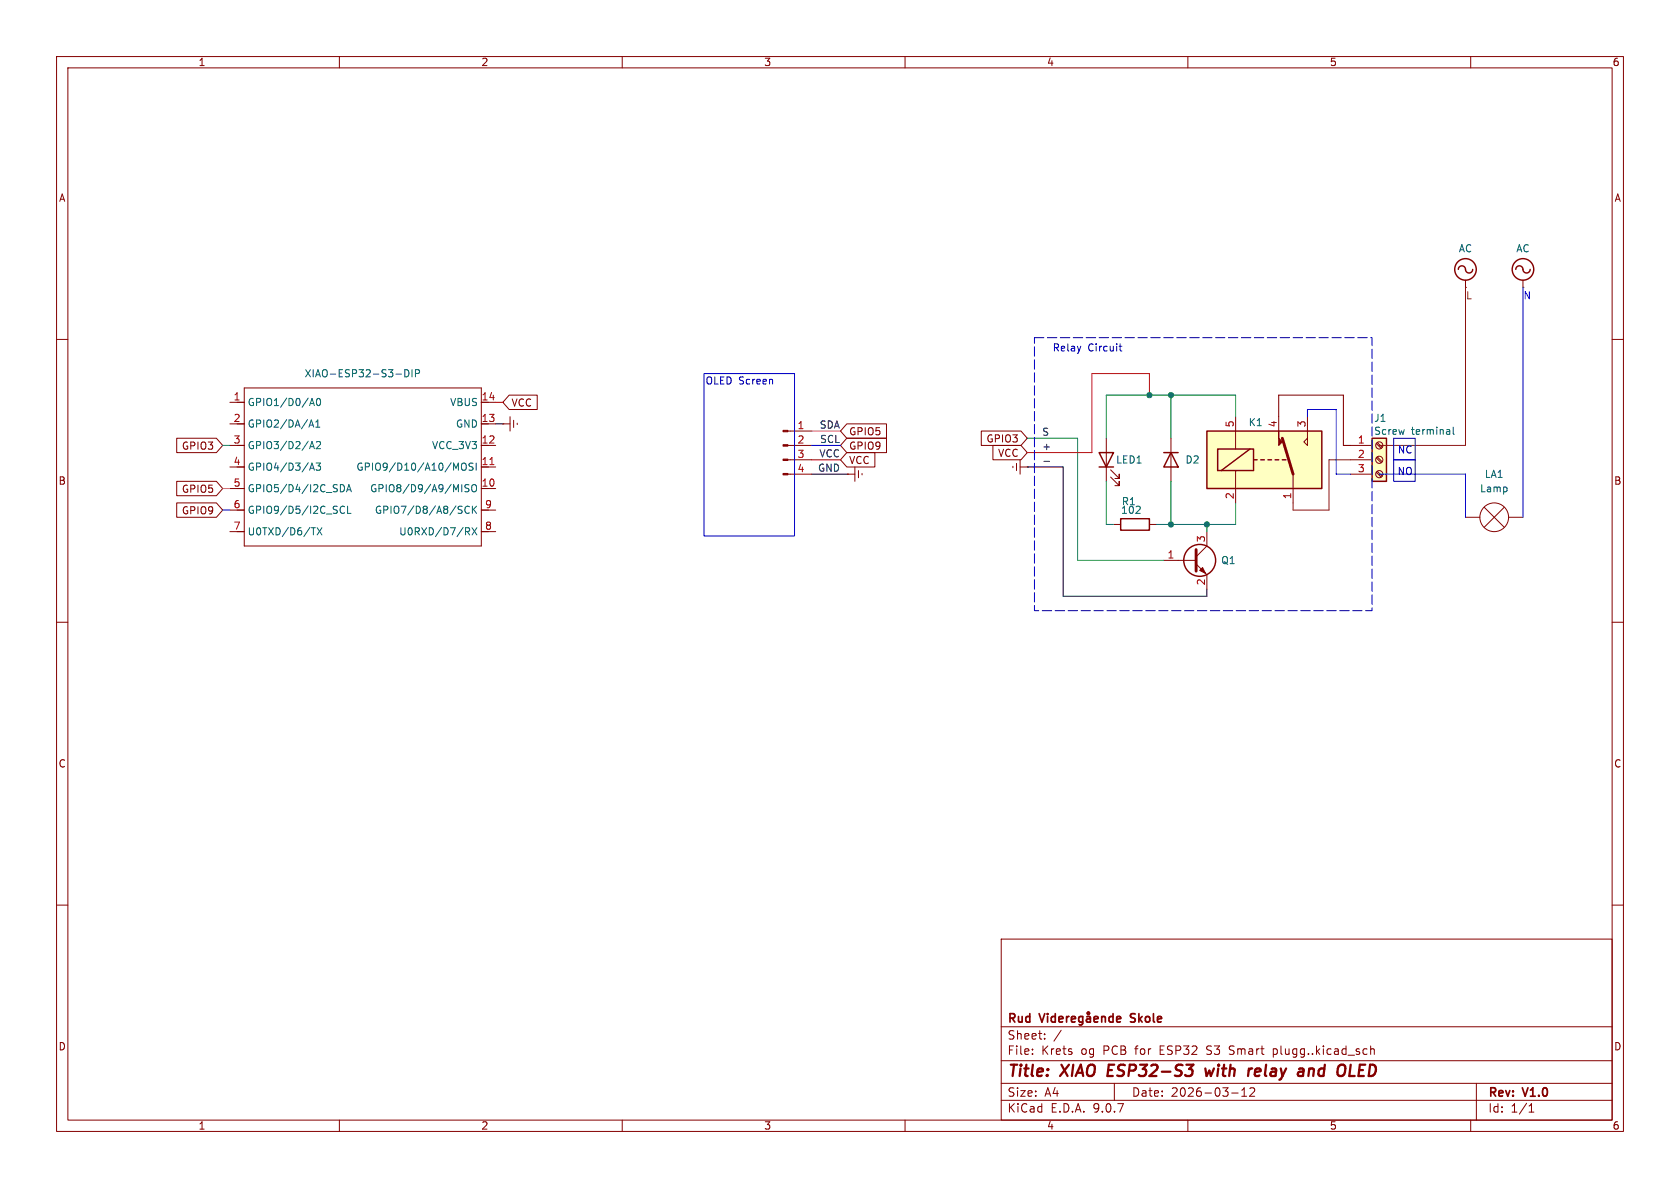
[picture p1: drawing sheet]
(kicad_sch
 (version 20250114)
 (generator "eeschema")
 (generator_version "9.0")
 (paper "A4")
 (title_block
  (title "XIAO ESP32-S3 with relay and OLED")
  (date "2026-03-12")
  (rev "V1.0")
  (company "Rud Videregående Skole"))
 (lib_symbols
  (symbol "Connector:Conn_01x04_Pin"
   (pin_names
    (offset 1.016) (hide yes)) (exclude_from_sim no) (in_bom yes) (on_board yes)
   (property "Reference" "J" (at 0 5.08 0) (effects (font (size 1.27 1.27))))
   (property "Value" "Conn_01x04_Pin" (at 0 -7.62 0) (effects (font (size 1.27 1.27))))
   (property "Footprint" "" (at 0 0 0) (effects (font (size 1.27 1.27)) (hide yes)))
   (property "Datasheet" "~" (at 0 0 0) (effects (font (size 1.27 1.27)) (hide yes)))
   (property "Description" "Generic connector, single row, 01x04, script generated" (at 0 0 0) (effects (font (size 1.27 1.27)) (hide yes)))
   (property "ki_locked" "" (at 0 0 0) (effects (font (size 1.27 1.27))))
   (symbol "Conn_01x04_Pin_1_1"
    (rectangle (start 0.8636 2.667) (end 0 2.413) (stroke (width 0.1524) (type default)) (fill (type outline)))
    (rectangle (start 0.8636 0.127) (end 0 -0.127) (stroke (width 0.1524) (type default)) (fill (type outline)))
    (rectangle (start 0.8636 -2.413) (end 0 -2.667) (stroke (width 0.1524) (type default)) (fill (type outline)))
    (rectangle (start 0.8636 -4.953) (end 0 -5.207) (stroke (width 0.1524) (type default)) (fill (type outline)))
    (polyline (pts (xy 1.27 2.54) (xy 0.8636 2.54)) (stroke (width 0.1524) (type default)) (fill (type none)))
    (polyline (pts (xy 1.27 0) (xy 0.8636 0)) (stroke (width 0.1524) (type default)) (fill (type none)))
    (polyline (pts (xy 1.27 -2.54) (xy 0.8636 -2.54)) (stroke (width 0.1524) (type default)) (fill (type none)))
    (polyline (pts (xy 1.27 -5.08) (xy 0.8636 -5.08)) (stroke (width 0.1524) (type default)) (fill (type none)))
    (pin passive line (at 5.08 2.54 180) (length 3.81) (name "Pin_1" (effects (font (size 1.27 1.27)))) (number "1" (effects (font (size 1.27 1.27)))))
    (pin passive line (at 5.08 0 180) (length 3.81) (name "Pin_2" (effects (font (size 1.27 1.27)))) (number "2" (effects (font (size 1.27 1.27)))))
    (pin passive line (at 5.08 -2.54 180) (length 3.81) (name "Pin_3" (effects (font (size 1.27 1.27)))) (number "3" (effects (font (size 1.27 1.27)))))
    (pin passive line (at 5.08 -5.08 180) (length 3.81) (name "Pin_4" (effects (font (size 1.27 1.27)))) (number "4" (effects (font (size 1.27 1.27))))))
   (embedded_fonts no))
  (symbol "Connector:Screw_Terminal_01x03"
   (pin_names
    (offset 1.016) (hide yes)) (exclude_from_sim no) (in_bom yes) (on_board yes)
   (property "Reference" "J" (at 0 5.08 0) (effects (font (size 1.27 1.27))))
   (property "Value" "Screw_Terminal_01x03" (at 0 -5.08 0) (effects (font (size 1.27 1.27))))
   (property "Footprint" "" (at 0 0 0) (effects (font (size 1.27 1.27)) (hide yes)))
   (property "Datasheet" "~" (at 0 0 0) (effects (font (size 1.27 1.27)) (hide yes)))
   (property "Description" "Generic screw terminal, single row, 01x03, script generated (kicad-library-utils/schlib/autogen/connector/)" (at 0 0 0) (effects (font (size 1.27 1.27)) (hide yes)))
   (symbol "Screw_Terminal_01x03_1_1"
    (rectangle (start -1.27 3.81) (end 1.27 -3.81) (stroke (width 0.254) (type default)) (fill (type background)))
    (polyline (pts (xy -0.5334 2.8702) (xy 0.3302 2.032)) (stroke (width 0.1524) (type default)) (fill (type none)))
    (polyline (pts (xy -0.5334 0.3302) (xy 0.3302 -0.508)) (stroke (width 0.1524) (type default)) (fill (type none)))
    (polyline (pts (xy -0.5334 -2.2098) (xy 0.3302 -3.048)) (stroke (width 0.1524) (type default)) (fill (type none)))
    (polyline (pts (xy -0.3556 3.048) (xy 0.508 2.2098)) (stroke (width 0.1524) (type default)) (fill (type none)))
    (polyline (pts (xy -0.3556 0.508) (xy 0.508 -0.3302)) (stroke (width 0.1524) (type default)) (fill (type none)))
    (polyline (pts (xy -0.3556 -2.032) (xy 0.508 -2.8702)) (stroke (width 0.1524) (type default)) (fill (type none)))
    (circle (center 0 2.54) (radius 0.635) (stroke (width 0.1524) (type default)) (fill (type none)))
    (circle (center 0 0) (radius 0.635) (stroke (width 0.1524) (type default)) (fill (type none)))
    (circle (center 0 -2.54) (radius 0.635) (stroke (width 0.1524) (type default)) (fill (type none)))
    (pin passive line (at -5.08 2.54 0) (length 3.81) (name "Pin_1" (effects (font (size 1.27 1.27)))) (number "1" (effects (font (size 1.27 1.27)))))
    (pin passive line (at -5.08 0 0) (length 3.81) (name "Pin_2" (effects (font (size 1.27 1.27)))) (number "2" (effects (font (size 1.27 1.27)))))
    (pin passive line (at -5.08 -2.54 0) (length 3.81) (name "Pin_3" (effects (font (size 1.27 1.27)))) (number "3" (effects (font (size 1.27 1.27))))))
   (embedded_fonts no))
  (symbol "Device:LED"
   (pin_numbers (hide yes))
   (pin_names
    (offset 1.016) (hide yes)) (exclude_from_sim no) (in_bom yes) (on_board yes)
   (property "Reference" "D" (at 0 2.54 0) (effects (font (size 1.27 1.27))))
   (property "Value" "LED" (at 0 -2.54 0) (effects (font (size 1.27 1.27))))
   (property "Footprint" "" (at 0 0 0) (effects (font (size 1.27 1.27)) (hide yes)))
   (property "Datasheet" "~" (at 0 0 0) (effects (font (size 1.27 1.27)) (hide yes)))
   (property "Description" "Light emitting diode" (at 0 0 0) (effects (font (size 1.27 1.27)) (hide yes)))
   (property "Sim.Pins" "1=K 2=A" (at 0 0 0) (effects (font (size 1.27 1.27)) (hide yes)))
   (symbol "LED_0_1"
    (polyline (pts (xy -3.048 -0.762) (xy -4.572 -2.286) (xy -3.81 -2.286) (xy -4.572 -2.286) (xy -4.572 -1.524)) (stroke (width 0) (type default)) (fill (type none)))
    (polyline (pts (xy -1.778 -0.762) (xy -3.302 -2.286) (xy -2.54 -2.286) (xy -3.302 -2.286) (xy -3.302 -1.524)) (stroke (width 0) (type default)) (fill (type none)))
    (polyline (pts (xy -1.27 0) (xy 1.27 0)) (stroke (width 0) (type default)) (fill (type none)))
    (polyline (pts (xy -1.27 -1.27) (xy -1.27 1.27)) (stroke (width 0.254) (type default)) (fill (type none)))
    (polyline (pts (xy 1.27 -1.27) (xy 1.27 1.27) (xy -1.27 0) (xy 1.27 -1.27)) (stroke (width 0.254) (type default)) (fill (type none))))
   (symbol "LED_1_1"
    (pin passive line (at -3.81 0 0) (length 2.54) (name "K" (effects (font (size 1.27 1.27)))) (number "1" (effects (font (size 1.27 1.27)))))
    (pin passive line (at 3.81 0 180) (length 2.54) (name "A" (effects (font (size 1.27 1.27)))) (number "2" (effects (font (size 1.27 1.27))))))
   (embedded_fonts no))
  (symbol "Device:Lamp"
   (pin_numbers (hide yes))
   (pin_names
    (offset 0.0254) (hide yes)) (exclude_from_sim no) (in_bom yes) (on_board yes)
   (property "Reference" "LA" (at 0.635 3.81 0) (effects (font (size 1.27 1.27)) (justify left)))
   (property "Value" "Lamp" (at 0.635 -3.81 0) (effects (font (size 1.27 1.27)) (justify left)))
   (property "Footprint" "" (at 0 2.54 90) (effects (font (size 1.27 1.27)) (hide yes)))
   (property "Datasheet" "~" (at 0 2.54 90) (effects (font (size 1.27 1.27)) (hide yes)))
   (property "Description" "Lamp" (at 0 0 0) (effects (font (size 1.27 1.27)) (hide yes)))
   (symbol "Lamp_0_1"
    (polyline (pts (xy -1.778 1.778) (xy 1.778 -1.778)) (stroke (width 0) (type default)) (fill (type none)))
    (circle (center 0 0) (radius 2.54) (stroke (width 0) (type default)) (fill (type none)))
    (polyline (pts (xy 1.778 1.778) (xy -1.778 -1.778)) (stroke (width 0) (type default)) (fill (type none))))
   (symbol "Lamp_1_1"
    (pin passive line (at 0 5.08 270) (length 2.54) (name "+" (effects (font (size 1.27 1.27)))) (number "2" (effects (font (size 1.27 1.27)))))
    (pin passive line (at 0 -5.08 90) (length 2.54) (name "-" (effects (font (size 1.27 1.27)))) (number "1" (effects (font (size 1.27 1.27))))))
   (embedded_fonts no))
  (symbol "Device:R"
   (pin_numbers (hide yes))
   (pin_names
    (offset 0)) (exclude_from_sim no) (in_bom yes) (on_board yes)
   (property "Reference" "R" (at 2.032 0 90) (effects (font (size 1.27 1.27))))
   (property "Value" "R" (at 0 0 90) (effects (font (size 1.27 1.27))))
   (property "Footprint" "" (at -1.778 0 90) (effects (font (size 1.27 1.27)) (hide yes)))
   (property "Datasheet" "~" (at 0 0 0) (effects (font (size 1.27 1.27)) (hide yes)))
   (property "Description" "Resistor" (at 0 0 0) (effects (font (size 1.27 1.27)) (hide yes)))
   (symbol "R_0_1"
    (rectangle (start -1.016 -2.54) (end 1.016 2.54) (stroke (width 0.254) (type default)) (fill (type none))))
   (symbol "R_1_1"
    (pin passive line (at 0 3.81 270) (length 1.27) (name "~" (effects (font (size 1.27 1.27)))) (number "1" (effects (font (size 1.27 1.27)))))
    (pin passive line (at 0 -3.81 90) (length 1.27) (name "~" (effects (font (size 1.27 1.27)))) (number "2" (effects (font (size 1.27 1.27))))))
   (embedded_fonts no))
  (symbol "Diode:1N914"
   (pin_numbers (hide yes))
   (pin_names (hide yes)) (exclude_from_sim no) (in_bom yes) (on_board yes)
   (property "Reference" "D" (at 0 2.54 0) (effects (font (size 1.27 1.27))))
   (property "Value" "1N914" (at 0 -2.54 0) (effects (font (size 1.27 1.27))))
   (property "Footprint" "Diode_THT:D_DO-35_SOD27_P7.62mm_Horizontal" (at 0 -4.445 0) (effects (font (size 1.27 1.27)) (hide yes)))
   (property "Datasheet" "http://www.vishay.com/docs/85622/1n914.pdf" (at 0 0 0) (effects (font (size 1.27 1.27)) (hide yes)))
   (property "Description" "100V 0.3A Small Signal Fast Switching Diode, DO-35" (at 0 0 0) (effects (font (size 1.27 1.27)) (hide yes)))
   (property "Sim.Device" "D" (at 0 0 0) (effects (font (size 1.27 1.27)) (hide yes)))
   (property "Sim.Pins" "1=K 2=A" (at 0 0 0) (effects (font (size 1.27 1.27)) (hide yes)))
   (symbol "1N914_0_1"
    (polyline (pts (xy -1.27 1.27) (xy -1.27 -1.27)) (stroke (width 0.254) (type default)) (fill (type none)))
    (polyline (pts (xy 1.27 1.27) (xy 1.27 -1.27) (xy -1.27 0) (xy 1.27 1.27)) (stroke (width 0.254) (type default)) (fill (type none)))
    (polyline (pts (xy 1.27 0) (xy -1.27 0)) (stroke (width 0) (type default)) (fill (type none))))
   (symbol "1N914_1_1"
    (pin passive line (at -3.81 0 0) (length 2.54) (name "K" (effects (font (size 1.27 1.27)))) (number "1" (effects (font (size 1.27 1.27)))))
    (pin passive line (at 3.81 0 180) (length 2.54) (name "A" (effects (font (size 1.27 1.27)))) (number "2" (effects (font (size 1.27 1.27))))))
   (embedded_fonts no))
  (symbol "Relay:SANYOU_SRD_Form_C" (exclude_from_sim no) (in_bom yes) (on_board yes)
   (property "Reference" "K" (at 11.43 3.81 0) (effects (font (size 1.27 1.27)) (justify left)))
   (property "Value" "SANYOU_SRD_Form_C" (at 11.43 1.27 0) (effects (font (size 1.27 1.27)) (justify left)))
   (property "Footprint" "Relay_THT:Relay_SPDT_SANYOU_SRD_Series_Form_C" (at 11.43 -1.27 0) (effects (font (size 1.27 1.27)) (justify left) (hide yes)))
   (property "Datasheet" "http://www.sanyourelay.ca/public/products/pdf/SRD.pdf" (at 0 0 0) (effects (font (size 1.27 1.27)) (hide yes)))
   (property "Description" "Sanyo SRD relay, Single Pole Miniature Power Relay," (at 0 0 0) (effects (font (size 1.27 1.27)) (hide yes)))
   (symbol "SANYOU_SRD_Form_C_0_0"
    (polyline (pts (xy 7.62 5.08) (xy 7.62 2.54) (xy 6.985 3.175) (xy 7.62 3.81)) (stroke (width 0) (type default)) (fill (type none))))
   (symbol "SANYOU_SRD_Form_C_0_1"
    (rectangle (start -10.16 5.08) (end 10.16 -5.08) (stroke (width 0.254) (type default)) (fill (type background)))
    (rectangle (start -8.255 1.905) (end -1.905 -1.905) (stroke (width 0.254) (type default)) (fill (type none)))
    (polyline (pts (xy -7.62 -1.905) (xy -2.54 1.905)) (stroke (width 0.254) (type default)) (fill (type none)))
    (polyline (pts (xy -5.08 5.08) (xy -5.08 1.905)) (stroke (width 0) (type default)) (fill (type none)))
    (polyline (pts (xy -5.08 -5.08) (xy -5.08 -1.905)) (stroke (width 0) (type default)) (fill (type none)))
    (polyline (pts (xy -1.905 0) (xy -1.27 0)) (stroke (width 0.254) (type default)) (fill (type none)))
    (polyline (pts (xy -0.635 0) (xy 0 0)) (stroke (width 0.254) (type default)) (fill (type none)))
    (polyline (pts (xy 0.635 0) (xy 1.27 0)) (stroke (width 0.254) (type default)) (fill (type none)))
    (polyline (pts (xy 1.905 0) (xy 2.54 0)) (stroke (width 0.254) (type default)) (fill (type none)))
    (polyline (pts (xy 3.175 0) (xy 3.81 0)) (stroke (width 0.254) (type default)) (fill (type none)))
    (polyline (pts (xy 5.08 -2.54) (xy 3.175 3.81)) (stroke (width 0.508) (type default)) (fill (type none)))
    (polyline (pts (xy 5.08 -2.54) (xy 5.08 -5.08)) (stroke (width 0) (type default)) (fill (type none))))
   (symbol "SANYOU_SRD_Form_C_1_1"
    (polyline (pts (xy 2.54 3.81) (xy 3.175 3.175) (xy 2.54 2.54) (xy 2.54 5.08)) (stroke (width 0) (type default)) (fill (type outline)))
    (pin passive line (at -5.08 7.62 270) (length 2.54) (name "~" (effects (font (size 1.27 1.27)))) (number "5" (effects (font (size 1.27 1.27)))))
    (pin passive line (at -5.08 -7.62 90) (length 2.54) (name "~" (effects (font (size 1.27 1.27)))) (number "2" (effects (font (size 1.27 1.27)))))
    (pin passive line (at 2.54 7.62 270) (length 2.54) (name "~" (effects (font (size 1.27 1.27)))) (number "4" (effects (font (size 1.27 1.27)))))
    (pin passive line (at 5.08 -7.62 90) (length 2.54) (name "~" (effects (font (size 1.27 1.27)))) (number "1" (effects (font (size 1.27 1.27)))))
    (pin passive line (at 7.62 7.62 270) (length 2.54) (name "~" (effects (font (size 1.27 1.27)))) (number "3" (effects (font (size 1.27 1.27))))))
   (embedded_fonts no))
  (symbol "Seeed_Studio_XIAO_Series:XIAO-ESP32-S3-DIP" (exclude_from_sim no) (in_bom yes) (on_board yes)
   (property "Reference" "U" (at 1.27 0.508 0) (effects (font (size 1.27 1.27))))
   (property "Value" "XIAO-ESP32-S3-DIP" (at 9.652 -1.778 0) (effects (font (size 1.27 1.27))))
   (property "Footprint" "Module:MOUDLE14P-XIAO-DIP-SMD" (at 17.018 -31.75 0) (effects (font (size 1.27 1.27)) (hide yes)))
   (property "Datasheet" "" (at 0 0 0) (effects (font (size 1.27 1.27)) (hide yes)))
   (property "Description" "" (at 0 0 0) (effects (font (size 1.27 1.27)) (hide yes)))
   (symbol "XIAO-ESP32-S3-DIP_1_0"
    (polyline (pts (xy 0 -2.54) (xy 41.91 -2.54)) (stroke (width 0.1524) (type solid)) (fill (type none)))
    (polyline (pts (xy 0 -5.08) (xy -1.27 -5.08)) (stroke (width 0.1524) (type solid)) (fill (type none)))
    (polyline (pts (xy 0 -5.08) (xy 0 -2.54)) (stroke (width 0.1524) (type solid)) (fill (type none)))
    (polyline (pts (xy 0 -8.89) (xy -1.27 -8.89)) (stroke (width 0.1524) (type solid)) (fill (type none)))
    (polyline (pts (xy 0 -8.89) (xy 0 -5.08)) (stroke (width 0.1524) (type solid)) (fill (type none)))
    (polyline (pts (xy 0 -12.7) (xy -1.27 -12.7)) (stroke (width 0.1524) (type solid)) (fill (type none)))
    (polyline (pts (xy 0 -12.7) (xy 0 -8.89)) (stroke (width 0.1524) (type solid)) (fill (type none)))
    (polyline (pts (xy 0 -16.51) (xy -1.27 -16.51)) (stroke (width 0.1524) (type solid)) (fill (type none)))
    (polyline (pts (xy 0 -16.51) (xy 0 -12.7)) (stroke (width 0.1524) (type solid)) (fill (type none)))
    (polyline (pts (xy 0 -20.32) (xy -1.27 -20.32)) (stroke (width 0.1524) (type solid)) (fill (type none)))
    (polyline (pts (xy 0 -24.13) (xy -1.27 -24.13)) (stroke (width 0.1524) (type solid)) (fill (type none)))
    (polyline (pts (xy 0 -27.94) (xy -1.27 -27.94)) (stroke (width 0.1524) (type solid)) (fill (type none)))
    (polyline (pts (xy 0 -30.48) (xy 0 -16.51)) (stroke (width 0.1524) (type solid)) (fill (type none)))
    (polyline (pts (xy 41.91 -2.54) (xy 41.91 -5.08)) (stroke (width 0.1524) (type solid)) (fill (type none)))
    (polyline (pts (xy 41.91 -5.08) (xy 41.91 -8.89)) (stroke (width 0.1524) (type solid)) (fill (type none)))
    (polyline (pts (xy 41.91 -8.89) (xy 41.91 -12.7)) (stroke (width 0.1524) (type solid)) (fill (type none)))
    (polyline (pts (xy 41.91 -12.7) (xy 41.91 -30.48)) (stroke (width 0.1524) (type solid)) (fill (type none)))
    (polyline (pts (xy 41.91 -30.48) (xy 0 -30.48)) (stroke (width 0.1524) (type solid)) (fill (type none)))
    (polyline (pts (xy 43.18 -5.08) (xy 41.91 -5.08)) (stroke (width 0.1524) (type solid)) (fill (type none)))
    (polyline (pts (xy 43.18 -8.89) (xy 41.91 -8.89)) (stroke (width 0.1524) (type solid)) (fill (type none)))
    (polyline (pts (xy 43.18 -12.7) (xy 41.91 -12.7)) (stroke (width 0.1524) (type solid)) (fill (type none)))
    (polyline (pts (xy 43.18 -16.51) (xy 41.91 -16.51)) (stroke (width 0.1524) (type solid)) (fill (type none)))
    (polyline (pts (xy 43.18 -20.32) (xy 41.91 -20.32)) (stroke (width 0.1524) (type solid)) (fill (type none)))
    (polyline (pts (xy 43.18 -24.13) (xy 41.91 -24.13)) (stroke (width 0.1524) (type solid)) (fill (type none)))
    (polyline (pts (xy 43.18 -27.94) (xy 41.91 -27.94)) (stroke (width 0.1524) (type solid)) (fill (type none)))
    (pin passive line (at -2.54 -5.08 0) (length 2.54) (name "GPIO1/D0/A0" (effects (font (size 1.27 1.27)))) (number "1" (effects (font (size 1.27 1.27)))))
    (pin passive line (at -2.54 -8.89 0) (length 2.54) (name "GPIO2/DA/A1" (effects (font (size 1.27 1.27)))) (number "2" (effects (font (size 1.27 1.27)))))
    (pin passive line (at -2.54 -12.7 0) (length 2.54) (name "GPIO3/D2/A2" (effects (font (size 1.27 1.27)))) (number "3" (effects (font (size 1.27 1.27)))))
    (pin passive line (at -2.54 -16.51 0) (length 2.54) (name "GPIO4/D3/A3" (effects (font (size 1.27 1.27)))) (number "4" (effects (font (size 1.27 1.27)))))
    (pin passive line (at -2.54 -20.32 0) (length 2.54) (name "GPIO5/D4/I2C_SDA" (effects (font (size 1.27 1.27)))) (number "5" (effects (font (size 1.27 1.27)))))
    (pin passive line (at -2.54 -24.13 0) (length 2.54) (name "GPIO9/D5/I2C_SCL" (effects (font (size 1.27 1.27)))) (number "6" (effects (font (size 1.27 1.27)))))
    (pin passive line (at -2.54 -27.94 0) (length 2.54) (name "U0TXD/D6/TX" (effects (font (size 1.27 1.27)))) (number "7" (effects (font (size 1.27 1.27)))))
    (pin passive line (at 44.45 -5.08 180) (length 2.54) (name "VBUS" (effects (font (size 1.27 1.27)))) (number "14" (effects (font (size 1.27 1.27)))))
    (pin passive line (at 44.45 -8.89 180) (length 2.54) (name "GND" (effects (font (size 1.27 1.27)))) (number "13" (effects (font (size 1.27 1.27)))))
    (pin passive line (at 44.45 -12.7 180) (length 2.54) (name "VCC_3V3" (effects (font (size 1.27 1.27)))) (number "12" (effects (font (size 1.27 1.27)))))
    (pin passive line (at 44.45 -16.51 180) (length 2.54) (name "GPIO9/D10/A10/MOSI" (effects (font (size 1.27 1.27)))) (number "11" (effects (font (size 1.27 1.27)))))
    (pin passive line (at 44.45 -20.32 180) (length 2.54) (name "GPIO8/D9/A9/MISO" (effects (font (size 1.27 1.27)))) (number "10" (effects (font (size 1.27 1.27)))))
    (pin passive line (at 44.45 -24.13 180) (length 2.54) (name "GPIO7/D8/A8/SCK" (effects (font (size 1.27 1.27)))) (number "9" (effects (font (size 1.27 1.27)))))
    (pin passive line (at 44.45 -27.94 180) (length 2.54) (name "U0RXD/D7/RX" (effects (font (size 1.27 1.27)))) (number "8" (effects (font (size 1.27 1.27))))))
   (embedded_fonts no))
  (symbol "Transistor_BJT:SS8050"
   (pin_names
    (offset 0) (hide yes)) (exclude_from_sim no) (in_bom yes) (on_board yes)
   (property "Reference" "Q" (at 5.08 1.905 0) (effects (font (size 1.27 1.27)) (justify left)))
   (property "Value" "SS8050" (at 5.08 0 0) (effects (font (size 1.27 1.27)) (justify left)))
   (property "Footprint" "Package_TO_SOT_SMD:SOT-23" (at 5.08 -7.366 0) (effects (font (size 1.27 1.27)
    (italic yes)) (justify left) (hide yes)))
   (property "Datasheet" "http://www.secosgmbh.com/datasheet/products/SSMPTransistor/SOT-23/SS8050.pdf" (at 5.08 -4.826 0) (effects (font (size 1.27 1.27)) (justify left) (hide yes)))
   (property "Description" "General Purpose NPN Transistor, 1.5A Ic, 25V Vce, SOT-23" (at 34.036 -2.286 0) (effects (font (size 1.27 1.27)) (hide yes)))
   (property "Sim.Device" "NPN" (at 0 0 0) (effects (font (size 1.27 1.27)) (hide yes)))
   (property "Sim.Pins" "1=B 2=E 3=C" (at 0 0 0) (effects (font (size 1.27 1.27)) (hide yes)))
   (symbol "SS8050_0_1"
    (polyline (pts (xy -2.54 0) (xy 0.635 0)) (stroke (width 0) (type default)) (fill (type none)))
    (polyline (pts (xy 0.635 1.905) (xy 0.635 -1.905)) (stroke (width 0.508) (type default)) (fill (type none)))
    (circle (center 1.27 0) (radius 2.8194) (stroke (width 0.254) (type default)) (fill (type none))))
   (symbol "SS8050_1_1"
    (polyline (pts (xy 0.635 0.635) (xy 2.54 2.54)) (stroke (width 0) (type default)) (fill (type none)))
    (polyline (pts (xy 0.635 -0.635) (xy 2.54 -2.54)) (stroke (width 0) (type default)) (fill (type none)))
    (polyline (pts (xy 1.27 -1.778) (xy 1.778 -1.27) (xy 2.286 -2.286) (xy 1.27 -1.778)) (stroke (width 0) (type default)) (fill (type outline)))
    (pin input line (at -5.08 0 0) (length 2.54) (name "B" (effects (font (size 1.27 1.27)))) (number "1" (effects (font (size 1.27 1.27)))))
    (pin passive line (at 2.54 5.08 270) (length 2.54) (name "C" (effects (font (size 1.27 1.27)))) (number "3" (effects (font (size 1.27 1.27)))))
    (pin passive line (at 2.54 -5.08 90) (length 2.54) (name "E" (effects (font (size 1.27 1.27)))) (number "2" (effects (font (size 1.27 1.27))))))
   (embedded_fonts no))
  (symbol "power:AC"
   (power)
   (pin_numbers (hide yes))
   (pin_names
    (offset 0) (hide yes)) (exclude_from_sim no) (in_bom yes) (on_board yes)
   (property "Reference" "#PWR" (at 0 -2.54 0) (effects (font (size 1.27 1.27)) (hide yes)))
   (property "Value" "AC" (at 0 6.35 0) (effects (font (size 1.27 1.27))))
   (property "Footprint" "" (at 0 0 0) (effects (font (size 1.27 1.27)) (hide yes)))
   (property "Datasheet" "" (at 0 0 0) (effects (font (size 1.27 1.27)) (hide yes)))
   (property "Description" "Power symbol creates a global label with name \"AC\"" (at 0 0 0) (effects (font (size 1.27 1.27)) (hide yes)))
   (symbol "AC_0_1"
    (arc (start -1.27 3.175) (mid -0.635 3.8073) (end 0 3.175) (stroke (width 0.254) (type default)) (fill (type none)))
    (circle (center 0 3.175) (radius 1.905) (stroke (width 0.254) (type default)) (fill (type none)))
    (polyline (pts (xy 0 0) (xy 0 1.27)) (stroke (width 0) (type default)) (fill (type none)))
    (arc (start 1.27 3.175) (mid 0.635 2.5427) (end 0 3.175) (stroke (width 0.254) (type default)) (fill (type none))))
   (symbol "AC_1_1"
    (pin power_in line (at 0 0 90) (length 0) (name "~" (effects (font (size 1.27 1.27)))) (number "1" (effects (font (size 1.27 1.27))))))
   (embedded_fonts no))
  (symbol "power:Earth"
   (power)
   (pin_numbers (hide yes))
   (pin_names
    (offset 0) (hide yes)) (exclude_from_sim no) (in_bom yes) (on_board yes)
   (property "Reference" "#PWR" (at 0 -6.35 0) (effects (font (size 1.27 1.27)) (hide yes)))
   (property "Value" "Earth" (at 0 -3.81 0) (effects (font (size 1.27 1.27))))
   (property "Footprint" "" (at 0 0 0) (effects (font (size 1.27 1.27)) (hide yes)))
   (property "Datasheet" "~" (at 0 0 0) (effects (font (size 1.27 1.27)) (hide yes)))
   (property "Description" "Power symbol creates a global label with name \"Earth\"" (at 0 0 0) (effects (font (size 1.27 1.27)) (hide yes)))
   (symbol "Earth_0_1"
    (polyline (pts (xy -0.635 -1.905) (xy 0.635 -1.905)) (stroke (width 0) (type default)) (fill (type none)))
    (polyline (pts (xy -0.127 -2.54) (xy 0.127 -2.54)) (stroke (width 0) (type default)) (fill (type none)))
    (polyline (pts (xy 0 -1.27) (xy 0 0)) (stroke (width 0) (type default)) (fill (type none)))
    (polyline (pts (xy 1.27 -1.27) (xy -1.27 -1.27)) (stroke (width 0) (type default)) (fill (type none))))
   (symbol "Earth_1_1"
    (pin power_in line (at 0 0 270) (length 0) (name "~" (effects (font (size 1.27 1.27)))) (number "1" (effects (font (size 1.27 1.27))))))
   (embedded_fonts no)))
 (rectangle
  (start 246.38 81.28)
  (end 250.19 85.09)
  (stroke (width 0) (type default))
  (fill (type none)))
 (rectangle
  (start 182.88 59.69)
  (end 242.57 107.95)
  (stroke (width 0) (type dash))
  (fill (type none)))
 (rectangle
  (start 246.38 77.47)
  (end 250.19 81.28)
  (stroke (width 0) (type default))
  (fill (type none)))
 (rectangle
  (start 124.46 66.04)
  (end 140.462 94.742)
  (stroke (width 0) (type default))
  (fill (type none)))
 (text "OLED Screen"
  (exclude_from_sim no)
  (at 130.81 67.564 0)
  (effects (font (size 1.27 1.27))))
 (text "NC"
  (exclude_from_sim no)
  (at 248.412 79.756 0)
  (effects (font (size 1.27 1.27))))
 (text "Relay Circuit"
  (exclude_from_sim no)
  (at 192.278 61.722 0)
  (effects (font (size 1.27 1.27))))
 (text "NO"
  (exclude_from_sim no)
  (at 248.412 83.566 0)
  (effects (font (size 1.27 1.27))))
 (junction
  (at 207.01 69.85)
  (diameter 0)
  (color 0 0 0 0))
 (junction
  (at 203.2 69.85)
  (diameter 0)
  (color 0 0 0 0))
 (junction
  (at 213.36 92.71)
  (diameter 0)
  (color 0 0 0 0))
 (junction
  (at 207.01 92.71)
  (diameter 0)
  (color 0 0 0 0))
 (wire
  (pts (xy 259.08 50.8) (xy 259.08 78.74))
  (stroke (width 0) (type default) (color 72 72 0 1)))
 (wire
  (pts (xy 234.95 90.17) (xy 228.6 90.17))
  (stroke (width 0) (type default) (color 72 72 0 1)))
 (wire
  (pts (xy 195.58 69.85) (xy 195.58 77.47))
  (stroke (width 0) (type default)))
 (wire
  (pts (xy 218.44 92.71) (xy 218.44 88.9))
  (stroke (width 0) (type default)))
 (wire
  (pts (xy 193.04 80.01) (xy 181.61 80.01))
  (stroke (width 0) (type default) (color 255 0 0 1)))
 (wire
  (pts (xy 39.37 78.74) (xy 40.64 78.74))
  (stroke (width 0) (type default)))
 (wire
  (pts (xy 236.22 72.39) (xy 231.14 72.39))
  (stroke (width 0) (type default) (color 0 0 255 1)))
 (wire
  (pts (xy 243.84 78.74) (xy 259.08 78.74))
  (stroke (width 0) (type default) (color 72 72 0 1)))
 (wire
  (pts (xy 243.84 83.82) (xy 259.08 83.82))
  (stroke (width 0) (type default) (color 0 0 255 1)))
 (wire
  (pts (xy 231.14 72.39) (xy 231.14 73.66))
  (stroke (width 0) (type default) (color 0 0 255 1)))
 (wire
  (pts (xy 187.96 105.41) (xy 187.96 82.55))
  (stroke (width 0) (type default) (color 0 0 0 1)))
 (wire
  (pts (xy 195.58 92.71) (xy 196.85 92.71))
  (stroke (width 0) (type default)))
 (wire
  (pts (xy 237.49 78.74) (xy 237.49 69.85))
  (stroke (width 0) (type default) (color 72 0 0 1)))
 (wire
  (pts (xy 205.74 99.06) (xy 190.5 99.06))
  (stroke (width 0) (type default)))
 (wire
  (pts (xy 207.01 92.71) (xy 213.36 92.71))
  (stroke (width 0) (type default)))
 (wire
  (pts (xy 236.22 83.82) (xy 236.22 72.39))
  (stroke (width 0) (type default) (color 0 0 255 1)))
 (wire
  (pts (xy 238.76 78.74) (xy 237.49 78.74))
  (stroke (width 0) (type default) (color 72 0 0 1)))
 (wire
  (pts (xy 87.63 74.93) (xy 88.9 74.93))
  (stroke (width 0) (type default) (color 0 0 0 1)))
 (wire
  (pts (xy 190.5 99.06) (xy 190.5 77.47))
  (stroke (width 0) (type default)))
 (wire
  (pts (xy 213.36 104.14) (xy 213.36 105.41))
  (stroke (width 0) (type default) (color 0 0 0 1)))
 (wire
  (pts (xy 203.2 66.04) (xy 203.2 69.85))
  (stroke (width 0) (type default) (color 255 0 0 1)))
 (wire
  (pts (xy 39.37 86.36) (xy 40.64 86.36))
  (stroke (width 0) (type default) (color 194 0 194 1)))
 (wire
  (pts (xy 207.01 69.85) (xy 207.01 77.47))
  (stroke (width 0) (type default)))
 (wire
  (pts (xy 213.36 105.41) (xy 187.96 105.41))
  (stroke (width 0) (type default) (color 0 0 0 1)))
 (wire
  (pts (xy 195.58 69.85) (xy 203.2 69.85))
  (stroke (width 0) (type default)))
 (wire
  (pts (xy 143.51 83.82) (xy 149.86 83.82))
  (stroke (width 0) (type default) (color 0 0 0 1)))
 (wire
  (pts (xy 213.36 92.71) (xy 218.44 92.71))
  (stroke (width 0) (type default)))
 (wire
  (pts (xy 187.96 82.55) (xy 181.61 82.55))
  (stroke (width 0) (type default) (color 0 0 0 1)))
 (wire
  (pts (xy 203.2 66.04) (xy 193.04 66.04))
  (stroke (width 0) (type default) (color 255 0 0 1)))
 (wire
  (pts (xy 238.76 83.82) (xy 236.22 83.82))
  (stroke (width 0) (type default) (color 0 0 255 1)))
 (wire
  (pts (xy 269.24 50.8) (xy 269.24 91.44))
  (stroke (width 0) (type default) (color 0 0 255 1)))
 (wire
  (pts (xy 207.01 85.09) (xy 207.01 92.71))
  (stroke (width 0) (type default)))
 (wire
  (pts (xy 190.5 77.47) (xy 181.61 77.47))
  (stroke (width 0) (type default)))
 (wire
  (pts (xy 143.51 78.74) (xy 148.59 78.74))
  (stroke (width 0) (type default) (color 0 0 255 1)))
 (wire
  (pts (xy 226.06 73.66) (xy 226.06 69.85))
  (stroke (width 0) (type default) (color 72 0 0 1)))
 (wire
  (pts (xy 193.04 66.04) (xy 193.04 80.01))
  (stroke (width 0) (type default) (color 255 0 0 1)))
 (wire
  (pts (xy 143.51 76.2) (xy 148.59 76.2))
  (stroke (width 0) (type default) (color 194 0 194 1)))
 (wire
  (pts (xy 259.08 83.82) (xy 259.08 91.44))
  (stroke (width 0) (type default) (color 0 0 255 1)))
 (wire
  (pts (xy 213.36 92.71) (xy 213.36 93.98))
  (stroke (width 0) (type default)))
 (wire
  (pts (xy 195.58 92.71) (xy 195.58 85.09))
  (stroke (width 0) (type default)))
 (wire
  (pts (xy 87.63 71.12) (xy 88.9 71.12))
  (stroke (width 0) (type default) (color 255 0 0 1)))
 (wire
  (pts (xy 218.44 73.66) (xy 218.44 69.85))
  (stroke (width 0) (type default)))
 (wire
  (pts (xy 204.47 92.71) (xy 207.01 92.71))
  (stroke (width 0) (type default)))
 (wire
  (pts (xy 237.49 69.85) (xy 226.06 69.85))
  (stroke (width 0) (type default) (color 72 0 0 1)))
 (wire
  (pts (xy 234.95 81.28) (xy 234.95 90.17))
  (stroke (width 0) (type default) (color 72 72 0 1)))
 (wire
  (pts (xy 238.76 81.28) (xy 234.95 81.28))
  (stroke (width 0) (type default) (color 72 72 0 1)))
 (wire
  (pts (xy 203.2 69.85) (xy 207.01 69.85))
  (stroke (width 0) (type default)))
 (wire
  (pts (xy 207.01 69.85) (xy 218.44 69.85))
  (stroke (width 0) (type default)))
 (wire
  (pts (xy 39.37 90.17) (xy 40.64 90.17))
  (stroke (width 0) (type default) (color 0 0 255 1)))
 (wire
  (pts (xy 228.6 90.17) (xy 228.6 88.9))
  (stroke (width 0) (type default) (color 72 72 0 1)))
 (wire
  (pts (xy 143.51 81.28) (xy 148.59 81.28))
  (stroke (width 0) (type default) (color 255 0 0 1)))
 (label "S"
  (at 184.15 77.47 0)
  (effects (font (size 1.27 1.27)) (justify left bottom)))
 (label "VCC"
  (at 148.59 81.28 180)
  (effects (font (size 1.27 1.27)) (justify right bottom)))
 (label "+"
  (at 184.15 80.01 0)
  (effects (font (size 1.27 1.27)) (justify left bottom)))
 (label "SCL"
  (at 148.59 78.74 180)
  (effects (font (size 1.27 1.27)) (justify right bottom)))
 (label "GND"
  (at 148.59 83.82 180)
  (effects (font (size 1.27 1.27)) (justify right bottom)))
 (label "-"
  (at 184.15 82.55 0)
  (effects (font (size 1.27 1.27)) (justify left bottom)))
 (label "L"
  (at 259.08 53.34 0)
  (effects (font (size 1.27 1.27) (color 72 72 0 1)) (justify left bottom)))
 (label "SDA"
  (at 148.59 76.2 180)
  (effects (font (size 1.27 1.27)) (justify right bottom)))
 (label "N"
  (at 269.24 53.34 0)
  (effects (font (size 1.27 1.27) (color 0 0 255 1)) (justify left bottom)))
 (global_label "GPIO9"
  (shape input)
  (at 39.37 90.17 180)
  (fields_autoplaced yes)
  (effects (font (size 1.27 1.27)) (justify right))
  (property "Intersheetrefs" "${INTERSHEET_REFS}" (at 30.7 90.17 0) (effects (font (size 1.27 1.27)) (justify right) (hide yes))))
 (global_label "GPIO3"
  (shape input)
  (at 39.37 78.74 180)
  (fields_autoplaced yes)
  (effects (font (size 1.27 1.27)) (justify right))
  (property "Intersheetrefs" "${INTERSHEET_REFS}" (at 30.7 78.74 0) (effects (font (size 1.27 1.27)) (justify right) (hide yes))))
 (global_label "GPIO5"
  (shape input)
  (at 148.59 76.2 0)
  (fields_autoplaced yes)
  (effects (font (size 1.27 1.27)) (justify left))
  (property "Intersheetrefs" "${INTERSHEET_REFS}" (at 157.26 76.2 0) (effects (font (size 1.27 1.27)) (justify left) (hide yes))))
 (global_label "VCC"
  (shape input)
  (at 181.61 80.01 180)
  (fields_autoplaced yes)
  (effects (font (size 1.27 1.27)) (justify right))
  (property "Intersheetrefs" "${INTERSHEET_REFS}" (at 174.9962 80.01 0) (effects (font (size 1.27 1.27)) (justify right) (hide yes))))
 (global_label "VCC"
  (shape input)
  (at 88.9 71.12 0)
  (fields_autoplaced yes)
  (effects (font (size 1.27 1.27)) (justify left))
  (property "Intersheetrefs" "${INTERSHEET_REFS}" (at 95.5138 71.12 0) (effects (font (size 1.27 1.27)) (justify left) (hide yes))))
 (global_label "GPIO9"
  (shape input)
  (at 148.59 78.74 0)
  (fields_autoplaced yes)
  (effects (font (size 1.27 1.27)) (justify left))
  (property "Intersheetrefs" "${INTERSHEET_REFS}" (at 157.26 78.74 0) (effects (font (size 1.27 1.27)) (justify left) (hide yes))))
 (global_label "VCC"
  (shape input)
  (at 148.59 81.28 0)
  (fields_autoplaced yes)
  (effects (font (size 1.27 1.27)) (justify left))
  (property "Intersheetrefs" "${INTERSHEET_REFS}" (at 155.2038 81.28 0) (effects (font (size 1.27 1.27)) (justify left) (hide yes))))
 (global_label "GPIO5"
  (shape input)
  (at 39.37 86.36 180)
  (fields_autoplaced yes)
  (effects (font (size 1.27 1.27)) (justify right))
  (property "Intersheetrefs" "${INTERSHEET_REFS}" (at 30.7 86.36 0) (effects (font (size 1.27 1.27)) (justify right) (hide yes))))
 (global_label "GPIO3"
  (shape input)
  (at 181.61 77.47 180)
  (fields_autoplaced yes)
  (effects (font (size 1.27 1.27)) (justify right))
  (property "Intersheetrefs" "${INTERSHEET_REFS}" (at 172.94 77.47 0) (effects (font (size 1.27 1.27)) (justify right) (hide yes))))
 (symbol
  (lib_id "Seeed_Studio_XIAO_Series:XIAO-ESP32-S3-DIP")
  (at 43.18 66.04 0)
  (unit 1)
  (exclude_from_sim no)
  (in_bom yes)
  (on_board yes)
  (dnp no)
  (fields_autoplaced yes)
  (property "Reference" "U1" (at 64.135 63.5 0) (effects (font (size 1.27 1.27)) (hide yes)))
  (property "Value" "XIAO-ESP32-S3-DIP" (at 64.135 66.04 0) (effects (font (size 1.27 1.27))))
  (property "Footprint" "Module:MOUDLE14P-XIAO-DIP-SMD" (at 60.198 97.79 0) (effects (font (size 1.27 1.27)) (hide yes)))
  (property "Datasheet" "" (at 43.18 66.04 0) (effects (font (size 1.27 1.27)) (hide yes)))
  (property "Description" "" (at 43.18 66.04 0) (effects (font (size 1.27 1.27)) (hide yes)))
  (pin "2")
  (pin "1")
  (pin "3")
  (pin "10")
  (pin "9")
  (pin "7")
  (pin "6")
  (pin "14")
  (pin "4")
  (pin "13")
  (pin "5")
  (pin "12")
  (pin "11")
  (pin "8"))
 (symbol
  (lib_id "Connector:Conn_01x04_Pin")
  (at 138.43 78.74 0)
  (unit 1)
  (exclude_from_sim no)
  (in_bom yes)
  (on_board yes)
  (dnp no)
  (property "Reference" "J2" (at 133.35 80.01 90) (effects (font (size 1.27 1.27)) (hide yes)))
  (property "Value" "OLED Pin connections" (at 127.508 76.454 0) (effects (font (size 1.27 1.27)) (hide yes)))
  (property "Footprint" "" (at 138.43 78.74 0) (effects (font (size 1.27 1.27)) (hide yes)))
  (property "Datasheet" "~" (at 138.43 78.74 0) (effects (font (size 1.27 1.27)) (hide yes)))
  (property "Description" "Generic connector, single row, 01x04, script generated" (at 138.43 78.74 0) (effects (font (size 1.27 1.27)) (hide yes)))
  (pin "1")
  (pin "2")
  (pin "4")
  (pin "3"))
 (symbol
  (lib_id "Transistor_BJT:SS8050")
  (at 210.82 99.06 0)
  (unit 1)
  (exclude_from_sim no)
  (in_bom yes)
  (on_board yes)
  (dnp no)
  (property "Reference" "Q1" (at 217.17 99.06 0) (effects (font (size 1.27 1.27))))
  (property "Value" "SS8050" (at 219.71 99.06 90) (effects (font (size 1.27 1.27)) (hide yes)))
  (property "Footprint" "Package_TO_SOT_SMD:SOT-23" (at 215.9 106.426 0) (effects (font (size 1.27 1.27)
    (italic yes)) (justify left) (hide yes)))
  (property "Datasheet" "http://www.secosgmbh.com/datasheet/products/SSMPTransistor/SOT-23/SS8050.pdf" (at 215.9 103.886 0) (effects (font (size 1.27 1.27)) (justify left) (hide yes)))
  (property "Description" "General Purpose NPN Transistor, 1.5A Ic, 25V Vce, SOT-23" (at 244.856 101.346 0) (effects (font (size 1.27 1.27)) (hide yes)))
  (property "Sim.Device" "NPN" (at 210.82 99.06 0) (effects (font (size 1.27 1.27)) (hide yes)))
  (property "Sim.Pins" "1=B 2=E 3=C" (at 210.82 99.06 0) (effects (font (size 1.27 1.27)) (hide yes)))
  (pin "1")
  (pin "2")
  (pin "3"))
 (symbol
  (lib_id "power:AC")
  (at 269.24 50.8 0)
  (unit 1)
  (exclude_from_sim no)
  (in_bom yes)
  (on_board yes)
  (dnp no)
  (property "Reference" "#PWR05" (at 269.24 53.34 0) (effects (font (size 1.27 1.27)) (hide yes)))
  (property "Value" "AC" (at 269.24 43.942 0) (effects (font (size 1.27 1.27))))
  (property "Footprint" "" (at 269.24 50.8 0) (effects (font (size 1.27 1.27)) (hide yes)))
  (property "Datasheet" "" (at 269.24 50.8 0) (effects (font (size 1.27 1.27)) (hide yes)))
  (property "Description" "Power symbol creates a global label with name \"AC\"" (at 269.24 50.8 0) (effects (font (size 1.27 1.27)) (hide yes)))
  (pin "1"))
 (symbol
  (lib_id "Device:LED")
  (at 195.58 81.28 90)
  (unit 1)
  (exclude_from_sim no)
  (in_bom yes)
  (on_board yes)
  (dnp no)
  (property "Reference" "LED1" (at 199.644 81.28 90) (effects (font (size 1.27 1.27))))
  (property "Value" "LED" (at 200.66 82.8675 0) (effects (font (size 1.27 1.27)) (hide yes)))
  (property "Footprint" "" (at 195.58 81.28 0) (effects (font (size 1.27 1.27)) (hide yes)))
  (property "Datasheet" "~" (at 195.58 81.28 0) (effects (font (size 1.27 1.27)) (hide yes)))
  (property "Description" "Light emitting diode" (at 195.58 81.28 0) (effects (font (size 1.27 1.27)) (hide yes)))
  (property "Sim.Pins" "1=K 2=A" (at 195.58 81.28 0) (effects (font (size 1.27 1.27)) (hide yes)))
  (pin "2")
  (pin "1"))
 (symbol
  (lib_id "Device:Lamp")
  (at 264.16 91.44 90)
  (unit 1)
  (exclude_from_sim no)
  (in_bom yes)
  (on_board yes)
  (dnp no)
  (fields_autoplaced yes)
  (property "Reference" "LA1" (at 264.16 83.82 90) (effects (font (size 1.27 1.27))))
  (property "Value" "Lamp" (at 264.16 86.36 90) (effects (font (size 1.27 1.27))))
  (property "Footprint" "" (at 261.62 91.44 90) (effects (font (size 1.27 1.27)) (hide yes)))
  (property "Datasheet" "~" (at 261.62 91.44 90) (effects (font (size 1.27 1.27)) (hide yes)))
  (property "Description" "Lamp" (at 264.16 91.44 0) (effects (font (size 1.27 1.27)) (hide yes)))
  (pin "2")
  (pin "1"))
 (symbol
  (lib_id "power:Earth")
  (at 181.61 82.55 270)
  (unit 1)
  (exclude_from_sim no)
  (in_bom yes)
  (on_board yes)
  (dnp no)
  (fields_autoplaced yes)
  (property "Reference" "#PWR02" (at 175.26 82.55 0) (effects (font (size 1.27 1.27)) (hide yes)))
  (property "Value" "Earth" (at 176.53 82.55 0) (effects (font (size 1.27 1.27)) (hide yes)))
  (property "Footprint" "" (at 181.61 82.55 0) (effects (font (size 1.27 1.27)) (hide yes)))
  (property "Datasheet" "~" (at 181.61 82.55 0) (effects (font (size 1.27 1.27)) (hide yes)))
  (property "Description" "Power symbol creates a global label with name \"Earth\"" (at 181.61 82.55 0) (effects (font (size 1.27 1.27)) (hide yes)))
  (pin "1"))
 (symbol
  (lib_id "Relay:SANYOU_SRD_Form_C")
  (at 223.52 81.28 0)
  (unit 1)
  (exclude_from_sim no)
  (in_bom yes)
  (on_board yes)
  (dnp no)
  (property "Reference" "K1" (at 221.996 74.676 0) (effects (font (size 1.27 1.27))))
  (property "Value" "SANYOU_SRD_Form_C" (at 210.82 81.28 90) (effects (font (size 1.27 1.27)) (hide yes)))
  (property "Footprint" "Relay_THT:Relay_SPDT_SANYOU_SRD_Series_Form_C" (at 234.95 82.55 0) (effects (font (size 1.27 1.27)) (justify left) (hide yes)))
  (property "Datasheet" "http://www.sanyourelay.ca/public/products/pdf/SRD.pdf" (at 223.52 81.28 0) (effects (font (size 1.27 1.27)) (hide yes)))
  (property "Description" "Sanyo SRD relay, Single Pole Miniature Power Relay," (at 223.52 81.28 0) (effects (font (size 1.27 1.27)) (hide yes)))
  (pin "5")
  (pin "2")
  (pin "4")
  (pin "1")
  (pin "3"))
 (symbol
  (lib_id "power:Earth")
  (at 149.86 83.82 90)
  (unit 1)
  (exclude_from_sim no)
  (in_bom yes)
  (on_board yes)
  (dnp no)
  (fields_autoplaced yes)
  (property "Reference" "#PWR03" (at 156.21 83.82 0) (effects (font (size 1.27 1.27)) (hide yes)))
  (property "Value" "Earth" (at 153.67 83.8199 90) (effects (font (size 1.27 1.27)) (justify right) (hide yes)))
  (property "Footprint" "" (at 149.86 83.82 0) (effects (font (size 1.27 1.27)) (hide yes)))
  (property "Datasheet" "~" (at 149.86 83.82 0) (effects (font (size 1.27 1.27)) (hide yes)))
  (property "Description" "Power symbol creates a global label with name \"Earth\"" (at 149.86 83.82 0) (effects (font (size 1.27 1.27)) (hide yes)))
  (pin "1"))
 (symbol
  (lib_id "power:AC")
  (at 259.08 50.8 0)
  (unit 1)
  (exclude_from_sim no)
  (in_bom yes)
  (on_board yes)
  (dnp no)
  (property "Reference" "#PWR04" (at 259.08 53.34 0) (effects (font (size 1.27 1.27)) (hide yes)))
  (property "Value" "AC" (at 259.08 43.942 0) (effects (font (size 1.27 1.27))))
  (property "Footprint" "" (at 259.08 50.8 0) (effects (font (size 1.27 1.27)) (hide yes)))
  (property "Datasheet" "" (at 259.08 50.8 0) (effects (font (size 1.27 1.27)) (hide yes)))
  (property "Description" "Power symbol creates a global label with name \"AC\"" (at 259.08 50.8 0) (effects (font (size 1.27 1.27)) (hide yes)))
  (pin "1"))
 (symbol
  (lib_id "power:Earth")
  (at 88.9 74.93 90)
  (unit 1)
  (exclude_from_sim no)
  (in_bom yes)
  (on_board yes)
  (dnp no)
  (fields_autoplaced yes)
  (property "Reference" "#PWR01" (at 95.25 74.93 0) (effects (font (size 1.27 1.27)) (hide yes)))
  (property "Value" "Earth" (at 92.71 74.9299 90) (effects (font (size 1.27 1.27)) (justify right) (hide yes)))
  (property "Footprint" "" (at 88.9 74.93 0) (effects (font (size 1.27 1.27)) (hide yes)))
  (property "Datasheet" "~" (at 88.9 74.93 0) (effects (font (size 1.27 1.27)) (hide yes)))
  (property "Description" "Power symbol creates a global label with name \"Earth\"" (at 88.9 74.93 0) (effects (font (size 1.27 1.27)) (hide yes)))
  (pin "1"))
 (symbol
  (lib_id "Diode:1N914")
  (at 207.01 81.28 270)
  (unit 1)
  (exclude_from_sim no)
  (in_bom yes)
  (on_board yes)
  (dnp no)
  (property "Reference" "D2" (at 210.82 81.28 90) (effects (font (size 1.27 1.27))))
  (property "Value" "1N914" (at 210.82 81.28 0) (effects (font (size 1.27 1.27)) (hide yes)))
  (property "Footprint" "Diode_THT:D_DO-35_SOD27_P7.62mm_Horizontal" (at 202.565 81.28 0) (effects (font (size 1.27 1.27)) (hide yes)))
  (property "Datasheet" "http://www.vishay.com/docs/85622/1n914.pdf" (at 207.01 81.28 0) (effects (font (size 1.27 1.27)) (hide yes)))
  (property "Description" "100V 0.3A Small Signal Fast Switching Diode, DO-35" (at 207.01 81.28 0) (effects (font (size 1.27 1.27)) (hide yes)))
  (property "Sim.Device" "D" (at 207.01 81.28 0) (effects (font (size 1.27 1.27)) (hide yes)))
  (property "Sim.Pins" "1=K 2=A" (at 207.01 81.28 0) (effects (font (size 1.27 1.27)) (hide yes)))
  (pin "2")
  (pin "1"))
 (symbol
  (lib_id "Device:R")
  (at 200.66 92.71 90)
  (unit 1)
  (exclude_from_sim no)
  (in_bom yes)
  (on_board yes)
  (dnp no)
  (property "Reference" "R1" (at 200.914 88.646 90) (effects (font (size 1.27 1.27)) (justify left)))
  (property "Value" "102" (at 201.9299 90.17 90) (effects (font (size 1.27 1.27)) (justify left)))
  (property "Footprint" "" (at 200.66 94.488 90) (effects (font (size 1.27 1.27)) (hide yes)))
  (property "Datasheet" "~" (at 200.66 92.71 0) (effects (font (size 1.27 1.27)) (hide yes)))
  (property "Description" "Resistor" (at 200.66 92.71 0) (effects (font (size 1.27 1.27)) (hide yes)))
  (pin "2")
  (pin "1"))
 (symbol
  (lib_id "Connector:Screw_Terminal_01x03")
  (at 243.84 81.28 0)
  (unit 1)
  (exclude_from_sim no)
  (in_bom yes)
  (on_board yes)
  (dnp no)
  (property "Reference" "J1" (at 242.824 73.914 0) (effects (font (size 1.27 1.27)) (justify left)))
  (property "Value" "Screw terminal" (at 242.824 76.2 0) (effects (font (size 1.27 1.27)) (justify left)))
  (property "Footprint" "" (at 243.84 81.28 0) (effects (font (size 1.27 1.27)) (hide yes)))
  (property "Datasheet" "~" (at 243.84 81.28 0) (effects (font (size 1.27 1.27)) (hide yes)))
  (property "Description" "Generic screw terminal, single row, 01x03, script generated (kicad-library-utils/schlib/autogen/connector/)" (at 243.84 81.28 0) (effects (font (size 1.27 1.27)) (hide yes)))
  (pin "3")
  (pin "2")
  (pin "1"))
 (sheet_instances
  (path ""
   (page "1")))
 (embedded_fonts no))
